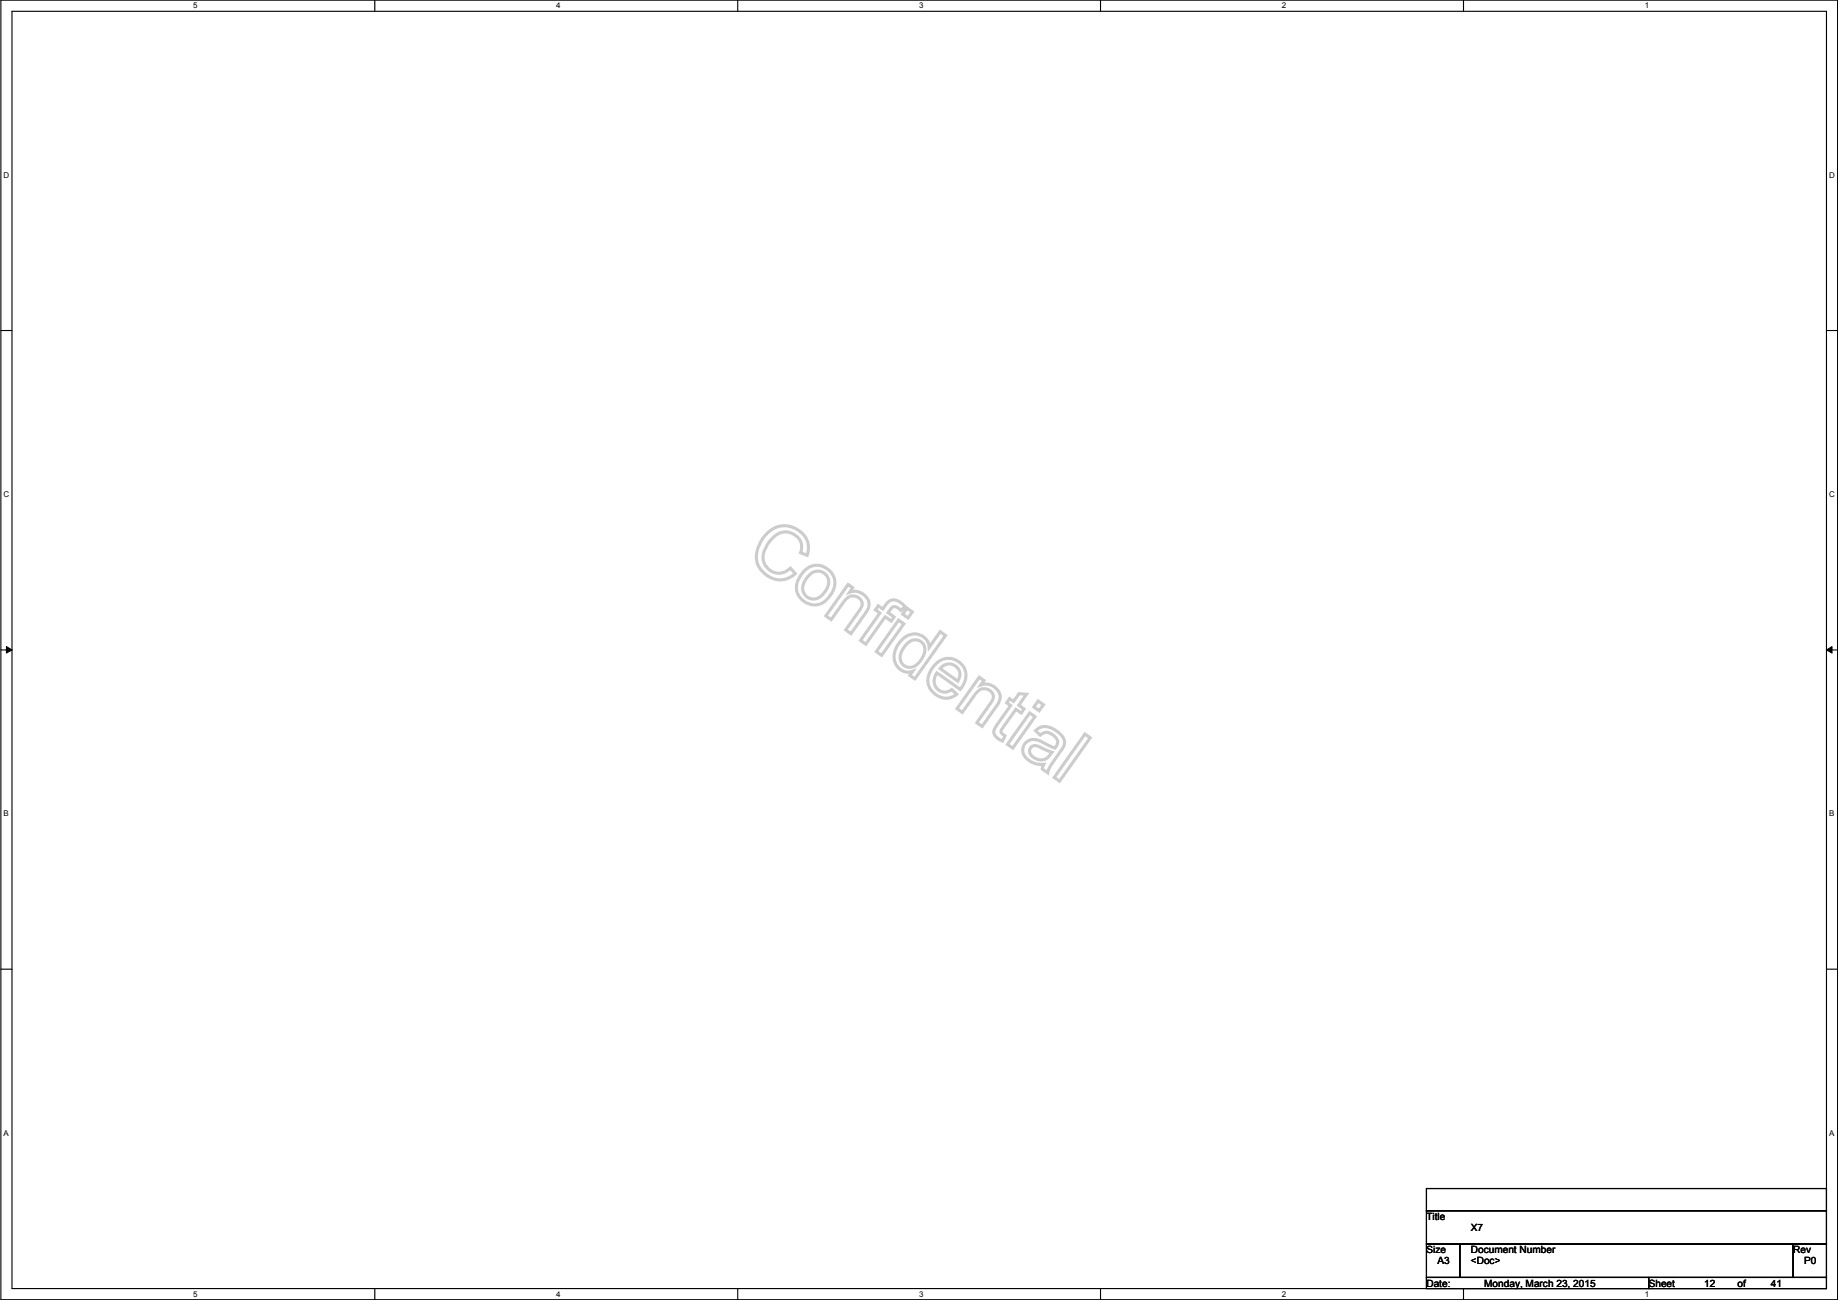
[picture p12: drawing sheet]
<svg xmlns="http://www.w3.org/2000/svg" width="420mm" height="297mm" viewBox="0 0 420 297" stroke-linecap="round" stroke-linejoin="round" font-family="sans-serif">
<path d="M.2 0h419.9v297h-419.9zM2.7 2.6h414.8v291.8h-414.8z" fill="none" stroke="#000" stroke-width=".25"/>
<g fill="#fff">
<path d="M44.2 .3h1v2h-1z"/>
<path d="M44.2 294.7h1v2h-1z"/>
</g>
<path d="M85.7 0v2.6M85.7 294.4v2.6" fill="none" stroke="#000" stroke-width=".25"/>
<g fill="#fff">
<path d="M127.1 .3h1v2h-1z"/>
<path d="M127.1 294.7h1v2h-1z"/>
</g>
<path d="M168.6 0v2.6M168.6 294.4v2.6" fill="none" stroke="#000" stroke-width=".25"/>
<g fill="#fff">
<path d="M210.1 .3h1v2h-1z"/>
<path d="M210.1 294.7h1v2h-1z"/>
</g>
<path d="M251.6 0v2.6M251.6 294.4v2.6" fill="none" stroke="#000" stroke-width=".25"/>
<g fill="#fff">
<path d="M293 .3h1v2h-1z"/>
<path d="M293 294.7h1v2h-1z"/>
</g>
<path d="M334.5 0v2.6M334.5 294.4v2.6" fill="none" stroke="#000" stroke-width=".25"/>
<g fill="#fff">
<path d="M376 .3h1v2h-1z"/>
<path d="M376 294.7h1v2h-1z"/>
<path d="M.8 39h1.3v2h-1.3z"/>
<path d="M418.2 39h1.2v2h-1.2z"/>
<path d="M.8 112h1.3v2h-1.3z"/>
<path d="M418.2 112h1.2v2h-1.2z"/>
</g>
<path d="M.2 75.5h2.5M417.5 75.5h2.6" fill="none" stroke="#000" stroke-width=".25"/>
<g fill="#fff">
<path d="M.8 185h1.2v1.9h-1.2z"/>
<path d="M418.2 185h1.1v1.9h-1.1z"/>
</g>
<path d="M.2 148.5h2.5M417.5 148.5h2.6" fill="none" stroke="#000" stroke-width=".25"/>
<path d="M1.5 147.7l1.2 .8-1.2 .7zM417.5 148.5l1.3-.8v1.5z" fill="#000"/>
<path d="M1.5 147.7l1.2 .8-1.2 .7zM417.5 148.5l1.3-.8v1.5z" fill="none" stroke="#000" stroke-width=".23"/>
<g fill="#fff">
<path d="M.8 257.9h1.2v2h-1.2z"/>
<path d="M418.2 257.9h1.1v2h-1.1z"/>
</g>
<path d="M.2 221.4h2.5M417.5 221.4h2.6M326.1 271.6h91.4v5h-91.4zM326.1 276.6h91.4v7.7h-91.4zM326.1 284.3h7.6v7.6h-7.6zM326.1 291.9h50.8v2.5h-50.8zM333.7 284.3h76.2v7.6h-76.2zM376.9 291.9h40.6v2.5h-40.6zM409.9 284.3h7.6v7.6h-7.6z" fill="none" stroke="#000" stroke-width=".25"/>
<g fill="none" stroke="#ccc" stroke-width=".71" stroke-linecap="butt">
<path d="M175.2 122.1a5.5 5.5 0 0 1 5.9-1.7 5.5 5.5 0 0 1 3.7 4.9l-.3 1.6-1.5-.6a3.6 3.6 0 0 0-1.1-4 3.6 3.6 0 0 0-4.1-.3 7.1 7.1 0 0 0-3.4 5.8 3.6 3.6 0 0 0 2.5 3 3.6 3.6 0 0 0 3.8-1l1.1 1.3a5.4 5.4 0 0 1-6 .7 5.4 5.4 0 0 1-2.9-5.2 8.4 8.4 0 0 1 2.3-4.5zM184 130.3a4.1 4.1 0 0 1 5.8 .3 4.1 4.1 0 0 1-.3 5.9 4.1 4.1 0 0 1-5.9 .8 4.1 4.1 0 0 1-.5-6zM185.1 131.3a2.55 2.55 0 0 1 3.5-.2 2.55 2.55 0 0 1 .3 3.5 3.4 3.4 0 0 1-3.6 2.2 2.58 2.58 0 0 1-1.3-4.1zM193.9 133.5l1 .8-.7 1a3.1 3.1 0 0 1 3.4 .6 3.1 3.1 0 0 1 .8 3.3l-3.9 5.6-1.2-.9 3.1-4.3a2.04 2.04 0 0 0-.2-3.1 2.04 2.04 0 0 0-3 .7l-3.2 4.4-1.2-.9zM200.8 138.4l1 .7a3.3 3.3 0 0 1 2.3-2 3.6 3.6 0 0 1 2.8 1.5l-.9 .9a1.58 1.58 0 0 0-2.1-.7l-.9 1.2 1.4 1-.7 .9-1.4-1-4.4 6.3-1.2-.9 4.4-6.2-1-.8zM207.3 139l1.2 .8-.9 1.4-1.2-.9zM205.4 141.7l1.2 .9-5.1 7.1-1.2-.8zM206.1 146.3a3.5 3.5 0 0 1 3.7-1.4 3.5 3.5 0 0 1 2.6 3l2.5-3.6 1.2 .9-7 9.9-1.1-.8 .6-.9a3.4 3.4 0 0 1-3.4-1 3.4 3.4 0 0 1-.7-3.5l.6-1.4zM207.4 147a2.33 2.33 0 0 1 3.2-.3 2.33 2.33 0 0 1 .5 3.2 3.8 3.8 0 0 1-3.4 2.6 2.43 2.43 0 0 1-1.4-4zM214 151.6a4 4 0 0 1 5.7 .1 4 4 0 0 1 0 5.6l-.2 .2-5.3-3.8a2.56 2.56 0 0 0-.1 3.5 2.56 2.56 0 0 0 3.5 .4l1.1 1a4.1 4.1 0 0 1-4.7 .2 4.1 4.1 0 0 1-1.7-4.5l.5-1.1zM215.2 152.4a2.46 2.46 0 0 1 3.4-.1 2.46 2.46 0 0 1 .3 3.3l-4-2.8zM223.9 154.7l1 .8-.7 1a3.1 3.1 0 0 1 3.3 .6 3.1 3.1 0 0 1 .9 3.3l-3.9 5.6-1.2-.9 3.1-4.3a2.04 2.04 0 0 0-.2-3.1 2.04 2.04 0 0 0-3.1 .7l-3.1 4.4-1.2-.9z"/>
<path d="M230.8 159.6l.9 .7 1.2-1.8 1.8 .1-1.8 2.5 1.2 .9-.7 .9-1.2-.8-3 4.2a.94 .94 0 0 0-.4 .9 .94 .94 0 0 0 .8 .8l.2 .1-.6 1.2a2.33 2.33 0 0 1-1.9-2.6l3.7-5.5-.9-.6zM235.4 162.9l1.2 .8-5.1 7.2-1.2-.8zM235.7 170.7a1.85 1.85 0 0 1 2.5 .2l2.3 1a2.7 2.7 0 0 1-2.7 1.7 2.7 2.7 0 0 1-2.5-1.9zM236.7 166.9a3.4 3.4 0 0 1 4.8 .1 2.88 2.88 0 0 1 1.6 3.6l-1.8 2.7a7.2 7.2 0 0 0-1.8 3.3l-1.3-.9 .4-1.1a4.5 4.5 0 0 1-4.8-2.7 2.61 2.61 0 0 1 1.3-2.6 2.61 2.61 0 0 1 2.9 .1l3.2 1.5a1.75 1.75 0 0 0-.5-3 1.96 1.96 0 0 0-2.9 .1zM237.3 160.2l1.2 .8-1 1.4-1.2-.9zM248 167.7l1.2 .9-7 9.9-1.2-.9z"/>
</g>
<g font-size="2.3">
<text x="326.1" y="278.7">Title</text>
<text x="336.2" y="281.3">X7</text>
<text x="326.1" y="286.3">Size</text>
<text x="336.2" y="286.3">Document Number</text>
<text x="409.9" y="286.3">Rev</text>
<text x="326.1" y="294">Date:</text>
<text x="328.6" y="288.9">A3</text>
<text x="336.2" y="288.9">&lt;Doc&gt;</text>
<text x="339.3" y="294">Monday, March 23, 2015</text>
<text x="376.9" y="294">Sheet</text>
<text x="389.6" y="294">12</text>
<text x="397.2" y="294">of</text>
<text x="404.8" y="294">41</text>
<text x="412.4" y="288.9">P0</text>
</g>
<g font-size="1.8">
<text x="44.2" y="1.9">5</text>
<text x="127.1" y="1.9">4</text>
<text x="210.1" y="1.9">3</text>
<text x="293" y="1.9">2</text>
<text x="376" y="1.9">1</text>
<text x=".8" y="40.6">D</text>
<text x="418.2" y="40.6">D</text>
<text x=".8" y="113.6">C</text>
<text x="418.2" y="113.6">C</text>
<text x=".8" y="186.6">B</text>
<text x="418.2" y="186.6">B</text>
<text x=".8" y="259.5">A</text>
<text x="418.2" y="259.5">A</text>
<text x="44.2" y="296.3">5</text>
<text x="127.1" y="296.3">4</text>
<text x="210.1" y="296.3">3</text>
<text x="293" y="296.3">2</text>
<text x="376" y="296.3">1</text>
</g>
</svg>
